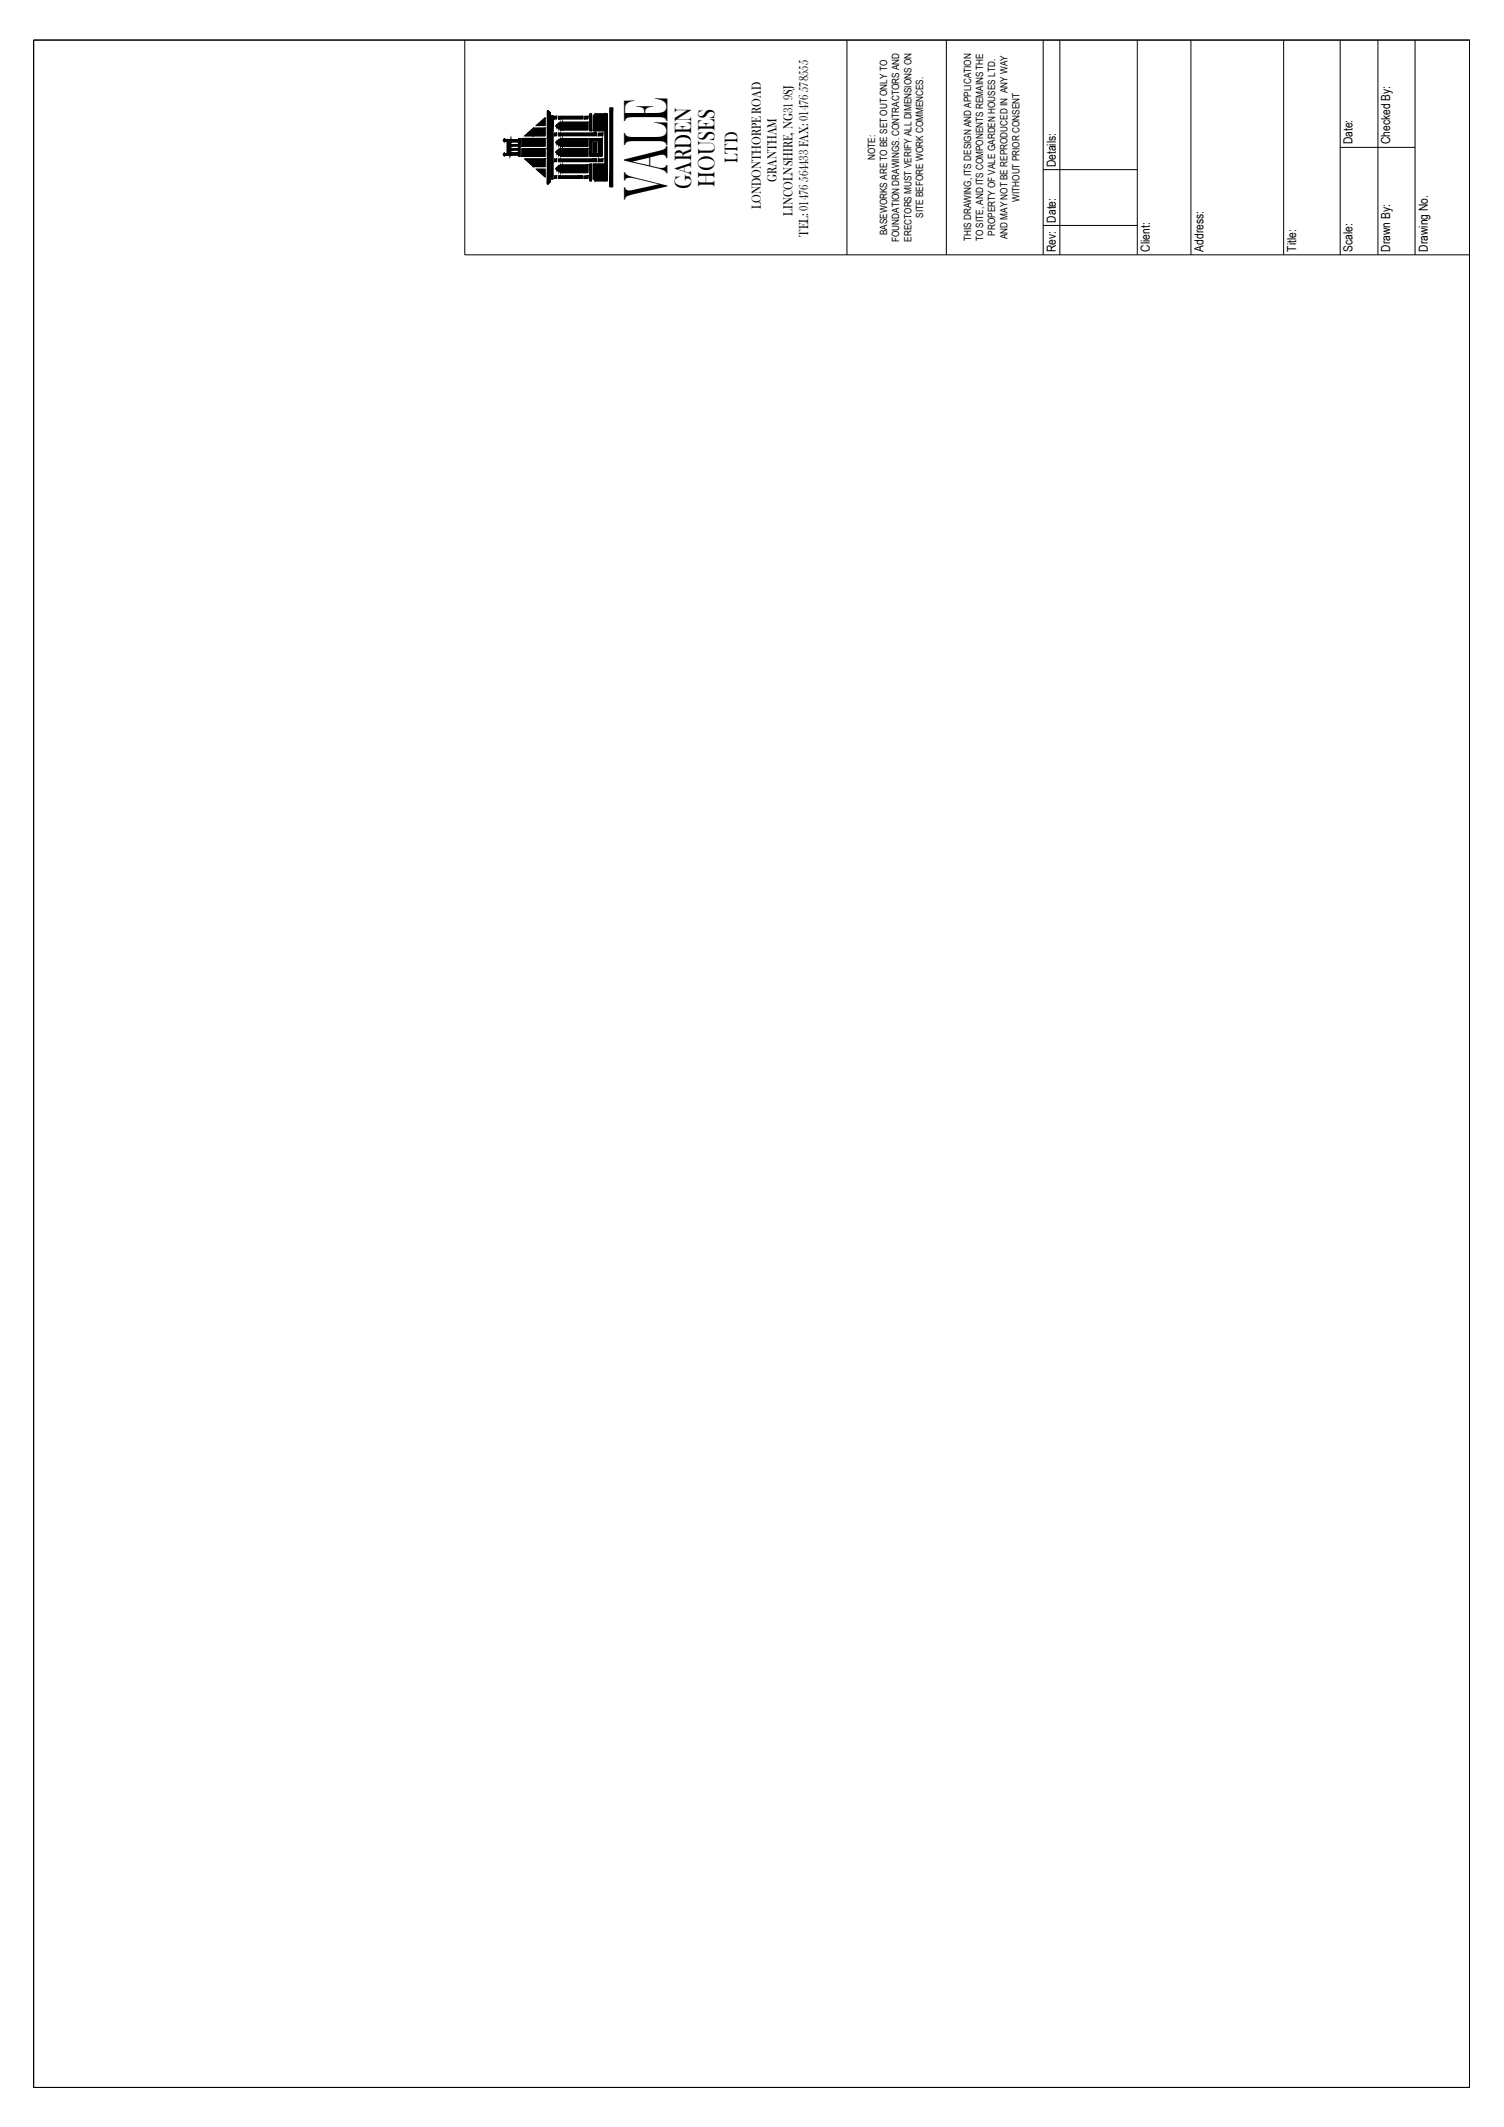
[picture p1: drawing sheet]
<svg xmlns="http://www.w3.org/2000/svg" width="420mm" height="594mm" viewBox="0 0 420 594" stroke-linecap="round" stroke-linejoin="round" font-family="sans-serif">
<!-- layer: 01 - Title Block -->
<g fill="none" stroke="#000" stroke-width=".28">
<path d="M9.4 11.2h401.1v571.8h-401.1zM129.8 11.2v60h280.7M236.6 11.2v60M264.4 11.2v60M291.4 11.2v60M296.1 11.2v60M317.7 11.2v60M332.7 11.2v60M358.6 11.2v60M374.4 11.2v60M384.9 11.2v60M395.3 11.2v60"/>
<path d="M141.4 39h3.5v-.3h.4v4.9h-.4v-.3h-3.5v-.3h.3v-3.6h-.3zM142.7 39.6h2.1v.8h-2.1M142.8 39.6l-.6 .4 .6 .4M145.3 39v.4M145.8 38.7h6.5v2.1h-6.5zM146.6 37.9l2.4-2.1h3.3v2.1zM149.8 35.1l2.5-2.2v2.2zM153.1 31h-.2v20.4h.2M153.2 30.9l.2 .6h.3v19.4h-.3l-.2 .5M154.1 32.3h.4v17.7h-.4zM154.9 37.2h.6v.7h-.6zM154.9 32.5h.6v.7h-.6z"/>
<path d="M155.2 35.2l.7 .6 1.2 .5M155.2 39.8l.7 .6 1.2 .5M156 37.2h10.7v.7h-10.7zM156 32.5h6.9v.7h-6.9zM157.1 38.7h7.2v2.2h-7.2M157.1 34.1h7.2v2.2h-7.2M157.1 34.1l-1.2 .5-.7 .6M157.1 38.7l-1.2 .5-.7 .6M163.4 32.5h.9v.7h-.9zM164.8 31.8h.5v4.7h-.5zM164.8 38.7h3.4v4.9h-3.4zM165.4 39.4h1.8v3.5h-1.8z"/>
<path d="M165.8 39.8h.9v2.7h-.9zM166.3 31.8h3.4v18.7h-3.4l-.6-.5v-4.2h3.3v-9.3h-3.3v-4.1zM167.2 37.2h1.2v.7h-1.2zM170.4 30.2h.8v22h-.8zM142.7 41.9h2.1v.8h-2.1M142.7 40.8h2.1v.7h-2.1M142.8 41.9l-.6 .4 .6 .4M142.8 40.8l-.6 .3 .6 .4M145.3 43v.3M145.8 41.5h6.5v2.2h-6.5zM146.6 44.4h5.7v2.1h-3.3zM149.8 47.3h2.5v2.1z"/>
<path d="M154.9 44.4h.6v.7h-.6zM154.9 49.1h.6v.7h-.6zM155.2 47.1l.7 .6 1.2 .5M155.2 42.5l.7 .6 1.2 .5M156 44.4h10.7v.7h-10.7zM156 49.1h6.9v.7h-6.9zM157.1 46.1h7.2v2.1h-7.2M157.1 41.5h7.2v2.1h-7.2M157.1 46l-1.2 .5-.7 .6M157.1 41.4l-1.2 .5-.7 .6M163.4 49.1h.9v.7h-.9zM164.8 45.8h.5v4.7h-.5z"/>
<path d="M167.2 44.4h1.2v.7h-1.2zM291.4 47.4h26.3M374.4 41.2h20.9M291.4 63h26.3"/>
<circle cx="140.9" cy="39.2" r=".28"/>
<circle cx="140.9" cy="43.1" r=".28"/>
</g>
<g fill="#000" stroke="#000" stroke-width=".28">
<path d="M140.6 39.1v.2zM141.2 39.1v.2zM146.6 37.9l2.4-2.1v2.1zM149.8 35.1l2.5-2.2v2.2zM155.6 34.8v.8l-.4-.4zM155.6 39.4v.8l-.4-.4zM140.6 43.1v.1zM141.2 43.1v.1zM146.6 44.4h2.4v2.1zM149.8 47.3h2.5v2.1zM155.6 46.8v.8l-.4-.5zM155.6 42.1v.8l-.4-.4z"/>
<path d="M140.6 39.1v.2zM140.7 39v.3z"/>
<path d="M140.7 39v.3zM140.7 39v.4z"/>
<path d="M140.7 39v.4zM140.7 39v.4z"/>
<path d="M140.7 39v.4zM140.8 38.9l-.1 .5z"/>
<path d="M140.8 38.9v.5zM140.8 38.9v.6z"/>
<path d="M140.8 38.9v.6zM140.9 38.9l-.1 .6z"/>
<path d="M140.9 38.9v.6zM140.9 38.9v.6z"/>
<path d="M140.9 38.9v.6zM141 38.9l-.1 .6z"/>
<path d="M141 38.9v.6zM141 38.9v.6z"/>
<path d="M141 38.9v.6zM141.1 38.9l-.1 .6z"/>
<path d="M141.1 38.9v.5zM141.1 39v.4z"/>
<path d="M141.1 39v.4zM141.1 39v.4z"/>
<path d="M141.1 39v.4zM141.2 39l-.1 .4z"/>
<path d="M141.2 39v.3zM141.2 39.1v.2z"/>
<path d="M141.4 39v.4l.3-.4zM141.7 39v.4h-.3z"/>
<path d="M141.7 39v4.3l.4-4.3zM142.1 39v4.3h-.4z"/>
<path d="M142.1 39v1l.2-1zM142.3 39v.9l-.2 .1z"/>
<path d="M142.3 39v.9zM142.4 39l-.1 .9z"/>
<path d="M142.4 39v.8l.2-.8zM142.6 39v.7l-.2 .1z"/>
<path d="M142.6 39v.7l.1-.7zM142.7 39v.6l-.1 .1z"/>
<path d="M142.7 39v.6l2.1-.6zM142.7 39.6l2.1-.6v.6z"/>
<path d="M144.8 39v4.3zM144.9 39l-.1 4.3z"/>
<path d="M144.9 38.7v4.9l.4-4.9zM145.3 38.7v4.9h-.4z"/>
<path d="M145.8 38.7v2.1l6.5-2.1zM145.8 40.8l6.5-2.1v2.1z"/>
<path d="M149 35.8v2.1l3.3-2.1zM149 37.9l3.3-2.1v2.1z"/>
<path d="M152.9 31v20.4l.2-20.4zM153.1 31v20.4h-.2z"/>
<path d="M153.1 31v20.4zM153.1 31v20.4z"/>
<path d="M153.1 31v20.3zM153.2 31l-.1 20.3z"/>
<path d="M153.2 31v20.3zM153.2 31.1v20.2z"/>
<path d="M153.2 31.1v20.1zM153.2 31.1v20.1z"/>
<path d="M153.2 31.1v20.1zM153.2 31.2v20z"/>
<path d="M153.2 31.2v20zM153.3 31.2l-.1 20z"/>
<path d="M153.3 31.2v19.9zM153.4 31.2l-.1 19.9z"/>
<path d="M153.4 31.2v19.9zM153.4 31.2v19.9z"/>
<path d="M153.4 31.5v19.4l.3-19.4zM153.7 31.5v19.4h-.3z"/>
<path d="M154.1 32.3v17.7l.4-17.7zM154.5 32.3v17.7h-.4z"/>
<path d="M154.9 32.5v.7l.6-.7zM155.5 32.5v.7h-.6z"/>
<path d="M154.9 37.2v.7l.6-.7zM155.5 37.2v.7h-.6z"/>
<path d="M155.6 34.8v.8l.5-1.1zM156.1 34.5v1.4l-.5-.3z"/>
<path d="M155.6 39.4v.8l.5-1.1zM156.1 39.1v1.4l-.5-.3z"/>
<path d="M156 32.5v.7l6.9-.7zM156 33.2l6.9-.7v.7z"/>
<path d="M156 37.2v.7l10.7-.7zM156 37.9l10.7-.7v.7z"/>
<path d="M156.1 34.5v1.4l.5-1.6zM156.6 34.3v1.9l-.5-.3z"/>
<path d="M156.1 39.1v1.4l.5-1.7zM156.6 38.8v1.9l-.5-.2z"/>
<path d="M156.6 34.3v1.9l.5-2.1zM157.1 34.1v2.2l-.5-.1z"/>
<path d="M156.6 38.8v1.9l.5-2zM157.1 38.7v2.2l-.5-.2z"/>
<path d="M157.1 34.1v2.2l7.2-2.2zM157.1 36.3l7.2-2.2v2.2z"/>
<path d="M157.1 38.7v2.2l7.2-2.2zM157.1 40.9l7.2-2.2v2.2z"/>
<path d="M163.4 32.5v.7l.9-.7zM163.4 33.2l.9-.7v.7z"/>
<path d="M164.8 31.8v4.7l.5-4.7zM165.3 31.8v4.7h-.5z"/>
<path d="M164.8 38.7v4.9l.6-4.9zM165.4 38.7v4.9h-.6z"/>
<path d="M165.4 38.7v.7l1.8-.7zM165.4 39.4l1.8-.7v.7z"/>
<path d="M166.3 31.8l-.6 .6v4.1zM166.3 31.8v4.7h-.6z"/>
<path d="M165.8 39.8v2.7l.9-2.7zM166.7 39.8v2.7h-.9z"/>
<path d="M166.3 31.8v4.7l2.7-4.7zM169 31.8v4.7h-2.7z"/>
<path d="M167.2 38.7v4.9l1-4.9zM168.2 38.7v4.9h-1z"/>
<path d="M167.2 37.2v.7l1.2-.7zM167.2 37.9l1.2-.7v.7z"/>
<path d="M169 31.8v18.7l.7-18.7zM169.7 31.8v18.7h-.7z"/>
<path d="M170.4 30.2v22l.8-22zM171.2 30.2v22h-.8z"/>
<path d="M140.6 43.1v.1zM140.7 43v.3z"/>
<path d="M140.7 43v.3zM140.7 43v.3z"/>
<path d="M140.7 43v.3zM140.7 42.9v.5z"/>
<path d="M140.7 42.9v.5zM140.8 42.9v.5z"/>
<path d="M140.8 42.9v.5zM140.8 42.9v.5z"/>
<path d="M140.8 42.9v.5zM140.9 42.9v.5z"/>
<path d="M140.9 42.9v.5zM140.9 42.9v.5z"/>
<path d="M140.9 42.9v.5zM141 42.9l-.1 .5z"/>
<path d="M141 42.9v.5zM141 42.9v.5z"/>
<path d="M141 42.9v.5zM141.1 42.9l-.1 .5z"/>
<path d="M141.1 42.9v.5zM141.1 42.9v.5z"/>
<path d="M141.1 42.9v.5zM141.1 43v.4z"/>
<path d="M141.1 43v.3zM141.2 43l-.1 .3z"/>
<path d="M141.2 43v.3zM141.2 43.1v.2z"/>
<path d="M141.4 43v.3l.3-.3zM141.7 43v.3h-.3z"/>
<path d="M142.1 40v1.2l.2-1.1zM142.3 40.1v.9l-.2 .2z"/>
<path d="M142.1 41.2v1.1l.2-1zM142.3 41.3v.9l-.2 .1z"/>
<path d="M142.1 42.3v1l.2-.9zM142.3 42.4v.9h-.2z"/>
<path d="M142.3 40.1v.9zM142.4 40.2l-.1 .8z"/>
<path d="M142.3 41.3v.9zM142.4 41.4l-.1 .8z"/>
<path d="M142.3 42.4v.9zM142.4 42.6l-.1 .7z"/>
<path d="M142.4 40.2v.8l.2-.7zM142.6 40.3v.6l-.2 .1z"/>
<path d="M142.4 41.4v.7l.2-.6zM142.6 41.5l-.2 .6z"/>
<path d="M142.4 42.6v.7l.2-.7zM142.6 42.6v.7h-.2z"/>
<path d="M142.6 40.3v.6l.1-.5zM142.7 40.4l-.1 .5z"/>
<path d="M142.6 41.5v.5l.1-.5zM142.7 41.5l-.1 .5z"/>
<path d="M142.6 42.6v.7l.1-.6zM142.7 42.7v.6h-.1z"/>
<path d="M142.7 40.4v.4l2.1-.4zM142.7 40.8l2.1-.4v.4z"/>
<path d="M142.7 41.5v.4l2.1-.4zM142.7 41.9l2.1-.4v.4z"/>
<path d="M142.7 42.7v.6l2.1-.6zM142.7 43.3l2.1-.6v.6z"/>
<path d="M145.8 41.5v2.2l6.5-2.2zM145.8 43.7l6.5-2.2v2.2z"/>
<path d="M149 44.4v2.1l3.3-2.1zM149 46.5l3.3-2.1v2.1z"/>
<path d="M154.9 49.1v.7l.6-.7zM155.5 49.1v.7h-.6z"/>
<path d="M154.9 44.4v.7l.6-.7zM155.5 44.4v.7h-.6z"/>
<path d="M155.6 46.8v.8l.5-1.2zM156.1 46.4v1.5l-.5-.3z"/>
<path d="M155.6 42.1v.8l.5-1.1zM156.1 41.8v1.4l-.5-.3z"/>
<path d="M156 44.4v.7l10.7-.7zM156 45.1l10.7-.7v.7z"/>
<path d="M156 49.1v.7l6.9-.7zM156 49.8l6.9-.7v.7z"/>
<path d="M156.1 46.4v1.5l.5-1.7zM156.6 46.2v1.9l-.5-.2z"/>
<path d="M156.1 41.8v1.4l.5-1.6zM156.6 41.6v1.9l-.5-.3z"/>
<path d="M156.6 46.2v1.9l.5-2zM157.1 46.1v2.1l-.5-.1z"/>
<path d="M156.6 41.6v1.9l.5-2zM157.1 41.5v2.1l-.5-.1z"/>
<path d="M157.1 46.1v2.1l7.2-2.1zM157.1 48.2l7.2-2.1v2.1z"/>
<path d="M157.1 41.5v2.1l7.2-2.1zM157.1 43.6l7.2-2.1v2.1z"/>
<path d="M163.4 49.1v.7l.9-.7zM163.4 49.8l.9-.7v.7z"/>
<path d="M164.8 45.8v4.7l.5-4.7zM165.3 45.8v4.7h-.5z"/>
<path d="M165.4 42.9v.7l1.8-.7zM165.4 43.6l1.8-.7v.7z"/>
<path d="M165.7 45.8v4.2l.6-4.2zM166.3 45.8v4.7l-.6-.5z"/>
<path d="M166.3 45.8v4.7l2.7-4.7zM169 45.8v4.7h-2.7z"/>
<path d="M167.2 44.4v.7l1.2-.7zM167.2 45.1l1.2-.7v.7z"/>
</g>
<text font-size="18" x="186.4" y="55.6" transform="rotate(-90 186.4 55.6)">VALE</text>
<g font-size="6.8">
<text x="193" y="52.8" transform="rotate(-90 193 52.8)">GARDEN</text>
<text x="199.6" y="52.1" transform="rotate(-90 199.6 52.1)">HOUSES</text>
</g>
<text font-size="5.3" x="206" y="45.4" transform="rotate(-90 206 45.4)">LTD</text>
<g font-size="3.8">
<text x="217" y="50.8" transform="rotate(-90 217 50.8)">GRANTHAM</text>
<text x="212.6" y="58.5" transform="rotate(-90 212.6 58.5)">LONDONTHORPE ROAD</text>
<text x="221.4" y="60.2" transform="rotate(-90 221.4 60.2)">LINCOLNSHIRE, NG31 9SJ</text>
<text x="225.8" y="66.1" transform="rotate(-90 225.8 66.1)">TEL: 01476 564433 FAX: 01476 578555</text>
</g>
<g font-size="3.5">
<text x="377.9" y="40.3" transform="rotate(-90 377.9 40.3)">Date:</text>
<text x="388.4" y="40.3" transform="rotate(-90 388.4 40.3)">Checked By:</text>
<text x="294.9" y="46.8" transform="rotate(-90 294.9 46.8)">Details:</text>
<text x="294.9" y="62.2" transform="rotate(-90 294.9 62.2)">Date:</text>
<text x="294.9" y="70.5" transform="rotate(-90 294.9 70.5)">Rev:</text>
<text x="321.2" y="70.2" transform="rotate(-90 321.2 70.2)">Client:</text>
<text x="336.2" y="70.2" transform="rotate(-90 336.2 70.2)">Address:</text>
<text x="362.1" y="70.2" transform="rotate(-90 362.1 70.2)">Title:</text>
<text x="377.9" y="70.2" transform="rotate(-90 377.9 70.2)">Scale:</text>
<text x="388.4" y="70.2" transform="rotate(-90 388.4 70.2)">Drawn By:</text>
<text x="398.9" y="70.2" transform="rotate(-90 398.9 70.2)">Drawing No.</text>
</g>
<g font-size="2.8">
<text x="244.5" y="44.7" transform="rotate(-90 244.5 44.7)">NOTE:</text>
<text x="284.8" y="56.4" transform="rotate(-90 284.8 56.4)">WITHOUT PRIOR CONSENT</text>
<text x="247.9" y="65.6" transform="rotate(-90 247.9 65.6)">BASEWORKS ARE TO BE SET OUT ONLY TO</text>
<text x="257.9" y="60.8" transform="rotate(-90 257.9 60.8)">SITE BEFORE WORK COMMENCES.</text>
<text x="278" y="65.8" transform="rotate(-90 278 65.8)">PROPERTY OF VALE GARDEN HOUSES LTD.</text>
<text x="251.2" y="67.6" transform="rotate(-90 251.2 67.6)">FOUNDATION DRAWINGS. CONTRACTORS AND</text>
<text x="254.6" y="67.5" transform="rotate(-90 254.6 67.5)">ERECTORS MUST VERIFY ALL DIMENSIONS ON</text>
<text x="271.3" y="67.3" transform="rotate(-90 271.3 67.3)">THIS DRAWING, ITS DESIGN AND APPLICATION</text>
<text x="274.7" y="67.4" transform="rotate(-90 274.7 67.4)">TO SITE, AND ITS COMPONENTS REMAINS THE</text>
<text x="281.4" y="66.8" transform="rotate(-90 281.4 66.8)">AND MAY NOT BE REPRODUCED IN ANY WAY</text>
</g>
</svg>
